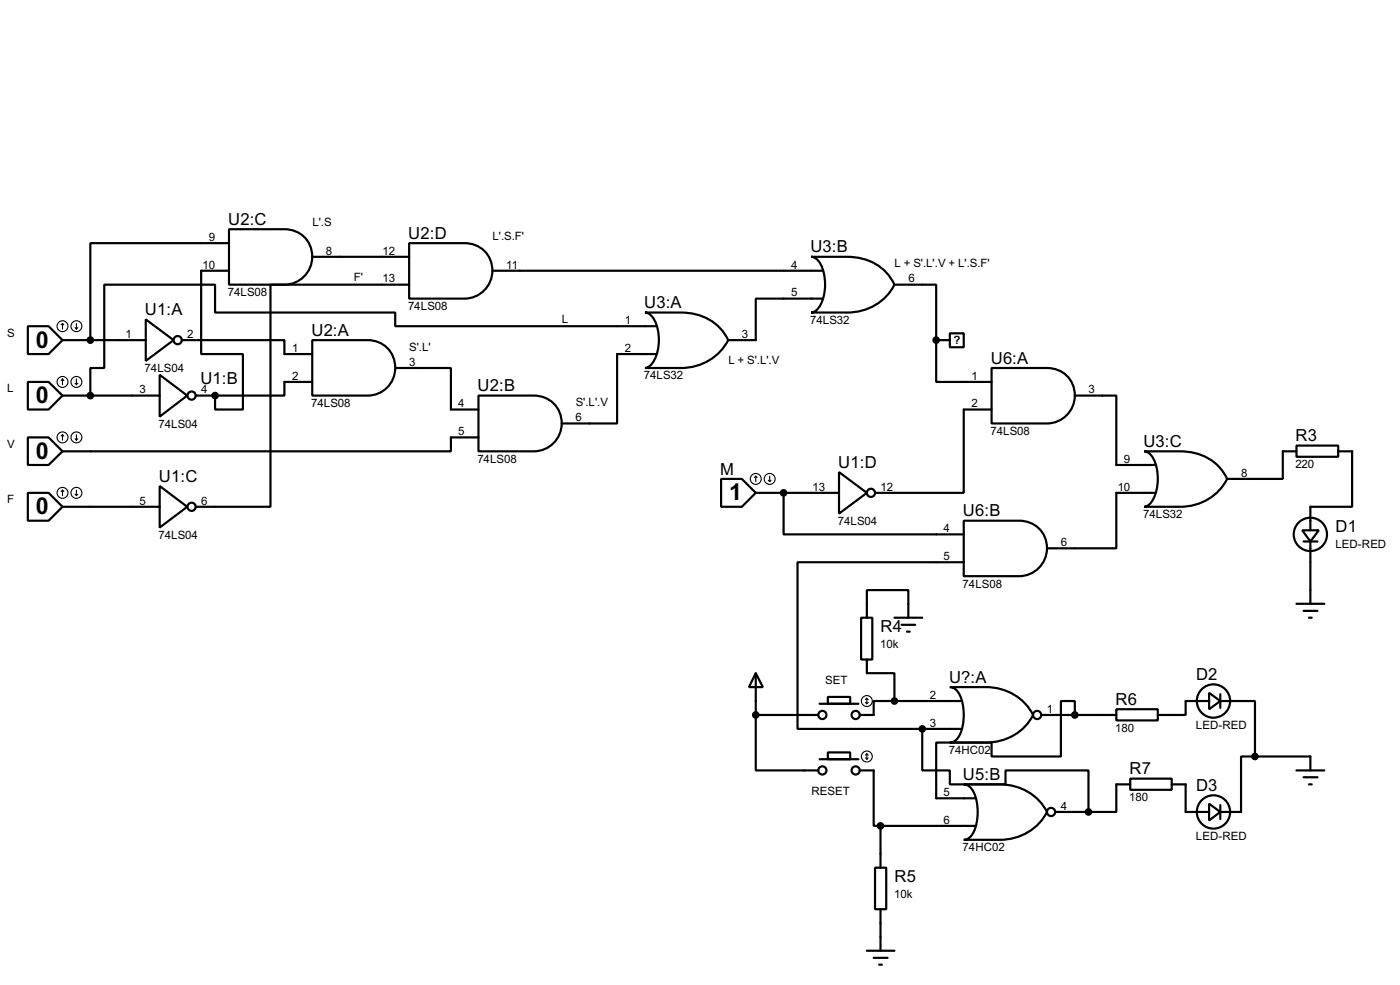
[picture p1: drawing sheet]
<svg xmlns="http://www.w3.org/2000/svg" width="256mm" height="180mm" viewBox="0 0 256 180" stroke-linecap="round" stroke-linejoin="round" font-family="sans-serif">
<g fill="none" stroke="#000" stroke-width=".4">
<path d="M5.1 59.7h3.8l2.6 2.6-2.6 2.5h-3.8zM26.7 58.5l5.1 3.8-5.1 3.8zM42 42h10.1a5.1 5.1 0 0 1 5.1 5 5.1 5.1 0 0 1-5.1 5.1h-10.1zM42 49.6h-5.1v15.2h7.6v10.2h-5.1v-2.6M42 44.5h-25.4v17.8M57.2 47h17.8M75 44.5h10.1a5.1 5.1 0 0 1 5.1 5.1 5.1 5.1 0 0 1-5.1 5.1h-10.1zM75 52.1h-25.4v40.7h-13.7M90.2 49.6h60.5M118.2 57.2h6.6a9.2 9.2 0 0 1 8.6 5.1 9.6 9.6 0 0 1-8.6 5.1h-6.6a2.32 2.32 0 0 0 1.7-1.5 8.3 8.3 0 0 0-.4-7.9l-.9-.7zM120.2 59.7h-47.8v-2.5h-33v-5.1h-20.3v15.3h-2.5v5M148.6 47h6.6a9.1 9.1 0 0 1 8.7 5.1 9.5 9.5 0 0 1-8.7 5.1h-6.6a2.29 2.29 0 0 0 1.8-1.5 8.5 8.5 0 0 0-.4-7.9l-.9-.7z"/>
<path d="M150.7 54.7h-12.2v7.6h-5.1M163.9 52.1h7.6v10.2M5.1 69.9h3.8l2.6 2.5-2.6 2.6h-3.8zM11.5 62.3h15.2M11.5 72.4h17.8M29.3 68.6l5 3.8-5 3.9zM33.3 62.3h18.8v2.5h5.1M35.9 72.4h3.5M57.2 62.3h10.2a5.1 5.1 0 0 1 5 5 5.1 5.1 0 0 1-5 5.1h-10.2zM57.2 69.9h-5.1v2.5h-12.7M72.4 67.4h10.2v7.6h5.1M87.7 72.4h10.1a5.1 5.1 0 0 1 5.1 5.1 5.1 5.1 0 0 1-5.1 5.1h-10.1z"/>
<path d="M120.2 64.8h-7.1v12.7h-10.2M171.5 62.3v7.6h10.2M171.5 62.3h2.5M174 61h2.6v2.6h-2.6zM181.7 67.4h10.1a5.1 5.1 0 0 1 5.1 5 5.1 5.1 0 0 1-5.1 5.1h-10.1zM181.7 75h-5.1v15.2h-16.3M196.9 72.4h7.6v12.7h7.1M5.1 80.1h3.8l2.6 2.5-2.6 2.5h-3.8zM5.1 90.2h3.8l2.6 2.6-2.6 2.5h-3.8zM11.5 92.8h17.8M29.3 89l5 3.8-5 3.8zM87.7 80.1h-5.1v2.5h-71.1"/>
<path d="M132.1 87.7h3.8l2.6 2.5-2.6 2.6h-3.8zM138.5 90.2h15.2M143.6 90.2v7.6h33M153.7 86.4l5.1 3.8-5.1 3.8zM176.6 95.3h10.1a5.1 5.1 0 0 1 5.1 5.1 5.1 5.1 0 0 1-5.1 5.1h-10.1zM209.6 82.6h6.6a9.1 9.1 0 0 1 8.6 5.1 9.5 9.5 0 0 1-8.6 5.1h-6.6a2.27 2.27 0 0 0 1.7-1.5 8.5 8.5 0 0 0-.4-7.9l-.8-.7zM211.6 90.2h-7.1v10.2h-12.7M237.5 81.6h7.7v2h-7.7zM237.5 82.6h-2.5v5.1h-10.2M238.6 97.1h3l-1.5 2zM238.8 99.1h2.6M240.1 99.1v11.4"/>
<path d="M245.2 82.6h2.5v10.2h-7.6v4.3M157.8 113.1h2v7.6h-2zM158.8 113.1v-5.1h7.6v5.1M163.9 113.1h5.1M165.2 114.4h2.5M166.2 115.6h.5M176.6 102.9h-30.5v30.5h22.9M237.5 110.5h5.1M238.8 111.8h2.6M239.8 113.1h.5M138.5 123.2l1.3 2.6h-2.6zM138.5 130.9v10.1h11.4"/>
<path d="M138.5 123.2v7.7M138.5 130.9h11.4M150.2 128.8h7.1M150.2 139h7.1M151.7 127.6h4.1v1.2h-4.1zM151.7 137.7h4.1v1.3h-4.1zM158.8 120.7v2.5h5.1v5.1M163.9 128.3h-3.8v2.6h-2.6M163.9 128.3h12.2M169 133.4v7.6h5v2.6h10.2v-2.6h15.2v7.6M169 133.4h7.1M174 125.8h6.6a9.5 9.5 0 0 1 8.7 5.1 9.5 9.5 0 0 1-8.7 5h-6.6a2.19 2.19 0 0 0 1.9-1.5 9.2 9.2 0 0 0-.4-7.8l-.9-.7z"/>
<path d="M190.8 130.9h13.7M196.9 130.9v-2.6h-2.5v10.2h-12.7v-2.6h-10.2v10.2h7.1M204.5 129.8h7.6v2.1h-7.6zM221.5 126.8l2.1 1.5-2.1 1.5zM221.5 128.3h-4.3v2.6h-5.1M223.6 128.3h6.3v10.2M223.6 127.1v2.5M229.9 138.5h-2.5v10.1h-3.8M229.9 138.5h10.2v2.5M157.5 141h2.6v10.2h1.2M160.3 158.8h2.1v7.6h-2.1zM161.3 151.2v7.6"/>
<path d="M161.3 151.2h17.3M176.6 143.6h6.6a9.5 9.5 0 0 1 8.6 5 9.5 9.5 0 0 1-8.6 5.1h-6.6a2.2 2.2 0 0 0 1.8-1.5 9.2 9.2 0 0 0-.4-7.8l-.9-.7zM193.3 148.6h6.1M207.1 142.5h7.6v2.1h-7.6zM207.1 143.6h-2.6v5h-5.1M214.7 143.6h2.5v5h4.3M221.5 147.1l2.1 1.5-2.1 1.6zM223.6 147.4v2.5M237.5 141h5.1M238.8 142.3h2.6M239.8 143.6h.5M158.8 174h5.1"/>
<path d="M160.1 175.3h2.5M161.1 176.6h.5M161.3 166.4v7.6"/>
<circle cx="32.5" cy="62.3" r=".75"/>
<circle cx="35.1" cy="72.4" r=".75"/>
<circle cx="35.1" cy="92.8" r=".75"/>
<circle cx="159.5" cy="90.2" r=".75"/>
<circle cx="240" cy="97.8" r="3.1"/>
<circle cx="150.6" cy="130.9" r=".75"/>
<circle cx="156.7" cy="130.9" r=".75"/>
<circle cx="190" cy="130.9" r=".75"/>
<circle cx="222.3" cy="128.3" r="3.1"/>
<circle cx="150.6" cy="141" r=".75"/>
<circle cx="156.7" cy="141" r=".75"/>
<circle cx="192.5" cy="148.6" r=".75"/>
<circle cx="222.3" cy="148.6" r="3.1"/>
</g>
<g fill="#000">
<circle cx="16.6" cy="62.3" r=".2"/>
<circle cx="16.6" cy="72.4" r=".2"/>
<circle cx="39.4" cy="72.4" r=".2"/>
<circle cx="171.5" cy="62.3" r=".2"/>
<circle cx="143.6" cy="90.2" r=".2"/>
<circle cx="169" cy="133.4" r=".2"/>
</g>
<g fill="none" stroke="#000" stroke-width=".2">
<path d="M11.5 59.2l-.3 .3M11.5 59.2l.2 .3M11.5 59.2v1.1M13.8 60l.2 .3M14 59.2v1.1M14.3 60l-.3 .3M11.5 69.4v1M11.5 79.6v1M11.5 69.4l-.3 .3M11.5 69.4l.2 .3M11.5 79.6l-.3 .2M11.5 79.6l.2 .2"/>
<path d="M13.8 70.2l.2 .2M14 69.4v1M14 79.6v1M14.3 70.2l-.3 .2M11.5 89.7v1M11.5 89.7l-.3 .3M11.5 89.7l.2 .3M13.8 80.3l.2 .3M13.8 90.5l.2 .2M14 89.7v1M14.3 80.3l-.3 .3M14.3 90.5l-.3 .2"/>
<path d="M138.5 87.2l-.3 .2M138.5 87.2l.2 .2M138.5 87.2v1M140.8 87.9l.2 .3M141 87.2v1M141.3 87.9l-.3 .3M158.6 128.6l.2 .2M158.6 138.7l.2 .3M158.8 127.8v1M158.8 138v1M158.8 127.8l-.2 .3M158.8 127.8l.3 .3"/>
<path d="M158.8 138l-.2 .2M158.8 138l.3 .2M159.1 128.6l-.3 .2M159.1 138.7l-.3 .3"/>
<circle cx="11.4" cy="59.7" r="1"/>
<circle cx="14" cy="59.7" r="1"/>
<circle cx="11.4" cy="69.9" r="1"/>
<circle cx="14" cy="69.9" r="1"/>
<circle cx="11.4" cy="90.2" r="1"/>
<circle cx="11.4" cy="80.1" r="1"/>
<circle cx="14" cy="80.1" r="1"/>
<circle cx="14" cy="90.2" r="1"/>
<circle cx="138.4" cy="87.7" r="1"/>
<circle cx="141" cy="87.7" r="1"/>
<circle cx="158.8" cy="138.5" r="1"/>
<circle cx="158.8" cy="128.3" r="1"/>
</g>
<g fill="#000" stroke="#000" stroke-width=".4">
<circle cx="16.5" cy="72.4" r=".5"/>
<circle cx="16.5" cy="62.3" r=".5"/>
<circle cx="39.4" cy="72.4" r=".5"/>
<circle cx="171.5" cy="62.3" r=".5"/>
<circle cx="143.5" cy="90.2" r=".5"/>
<circle cx="138.4" cy="130.9" r=".5"/>
<circle cx="163.8" cy="128.3" r=".5"/>
<circle cx="168.9" cy="133.4" r=".5"/>
<circle cx="196.9" cy="130.9" r=".5"/>
<circle cx="229.9" cy="138.5" r=".5"/>
<circle cx="161.3" cy="151.2" r=".5"/>
<circle cx="199.4" cy="148.6" r=".5"/>
</g>
<g font-size="4.8">
<text x="6.6" y="63.6">0</text>
<text x="6.6" y="73.7">0</text>
<text x="6.6" y="84">0</text>
<text x="6.6" y="94.1">0</text>
<text x="133.6" y="91.5">1</text>
</g>
<g font-size="3.4">
<text x="41.8" y="41.2">U2:C</text>
<text x="74.8" y="43.7">U2:D</text>
<text x="148.5" y="46.2">U3:B</text>
<text x="26.6" y="57.7">U1:A</text>
<text x="118" y="56.4">U3:A</text>
<text x="57.1" y="61.4">U2:A</text>
<text x="36.7" y="70.4">U1:B</text>
<text x="87.5" y="71.6">U2:B</text>
<text x="181.5" y="66.6">U6:A</text>
<text x="209.5" y="81.8">U3:C</text>
<text x="237.4" y="80.8">R3</text>
<text x="29.1" y="88.2">U1:C</text>
<text x="132" y="86.9">M</text>
<text x="153.6" y="85.6">U1:D</text>
<text x="176.4" y="94.5">U6:B</text>
<text x="244.7" y="97.3">D1</text>
<text x="161.3" y="115.6">R4</text>
<text x="173.9" y="125">U?:A</text>
<text x="219.1" y="124.5">D2</text>
<text x="204.4" y="129">R6</text>
<text x="176.4" y="142.8">U5:B</text>
<text x="206.9" y="141.7">R7</text>
<text x="219.1" y="144.8">D3</text>
<text x="163.9" y="161.4">R5</text>
</g>
<g font-size="2.4">
<text x="57.2" y="41.3">L'.S</text>
<text x="38.3" y="44.1">9</text>
<text x="59.7" y="46.6">8</text>
<text x="70.1" y="46.6">12</text>
<text x="90.2" y="43.9">L'.S.F'</text>
<text x="37.1" y="49.2">10</text>
<text x="64.8" y="51.5">F'</text>
<text x="70.1" y="51.7">13</text>
<text x="92.8" y="49.2">11</text>
<text x="145" y="49.2">4</text>
<text x="163.9" y="48.9">L + S'.L'.V + L'.S.F'</text>
<text x="166.4" y="51.7">6</text>
<text x="41.8" y="54.2">74LS08</text>
<text x="74.8" y="56.8">74LS08</text>
<text x="102.9" y="59.1">L</text>
<text x="114.5" y="59.3">1</text>
<text x="145" y="54.3">5</text>
<text x="148.4" y="59.3">74LS32</text>
<text x="1.3" y="61.6">S</text>
<text x="23" y="61.9">1</text>
<text x="34.3" y="61.9">2</text>
<text x="53.5" y="64.4">1</text>
<text x="75" y="64.2">S'.L'</text>
<text x="114.5" y="64.4">2</text>
<text x="135.9" y="61.9">3</text>
<text x="174.7" y="63">?</text>
<text x="1.3" y="71.8">L</text>
<text x="25.6" y="72">3</text>
<text x="26.5" y="68.1">74LS04</text>
<text x="36.9" y="72">4</text>
<text x="53.5" y="69.5">2</text>
<text x="75" y="67">3</text>
<text x="118" y="69.5">74LS32</text>
<text x="133.4" y="66.7">L + S'.L'.V</text>
<text x="178" y="69.5">1</text>
<text x="199.4" y="72">3</text>
<text x="57" y="74.5">74LS08</text>
<text x="84" y="74.6">4</text>
<text x="105.5" y="77.1">6</text>
<text x="105.5" y="74.3">S'.L'.V</text>
<text x="178" y="74.6">2</text>
<text x="1.3" y="82">V</text>
<text x="29.1" y="78.3">74LS04</text>
<text x="84" y="79.7">5</text>
<text x="181.5" y="79.6">74LS08</text>
<text x="87.5" y="84.7">74LS08</text>
<text x="148.9" y="89.8">13</text>
<text x="161.3" y="89.8">12</text>
<text x="204.8" y="89.8">10</text>
<text x="205.9" y="84.7">9</text>
<text x="227.4" y="87.3">8</text>
<text x="237.3" y="85.7">220</text>
<text x="1.3" y="92.1">F</text>
<text x="25.6" y="92.4">5</text>
<text x="36.9" y="92.4">6</text>
<text x="209.4" y="94.9">74LS32</text>
<text x="29.1" y="98.7">74LS04</text>
<text x="153.5" y="96.1">74LS04</text>
<text x="172.9" y="97.4">4</text>
<text x="194.4" y="100">6</text>
<text x="244.6" y="100.3">LED-RED</text>
<text x="172.9" y="102.5">5</text>
<text x="176.4" y="107.6">74LS08</text>
<text x="161.3" y="118.6">10k</text>
<text x="151.2" y="125.1">SET</text>
<text x="170.4" y="127.9">2</text>
<text x="191.8" y="130.5">1</text>
<text x="170.4" y="133">3</text>
<text x="204.3" y="134">180</text>
<text x="219.1" y="133.5">LED-RED</text>
<text x="173.8" y="138">74HC02</text>
<text x="148.6" y="145.5">RESET</text>
<text x="172.9" y="145.7">5</text>
<text x="194.4" y="148.2">4</text>
<text x="206.9" y="146.7">180</text>
<text x="172.9" y="150.8">6</text>
<text x="176.4" y="155.8">74HC02</text>
<text x="219.1" y="153.8">LED-RED</text>
<text x="163.8" y="164.3">10k</text>
</g>
</svg>
